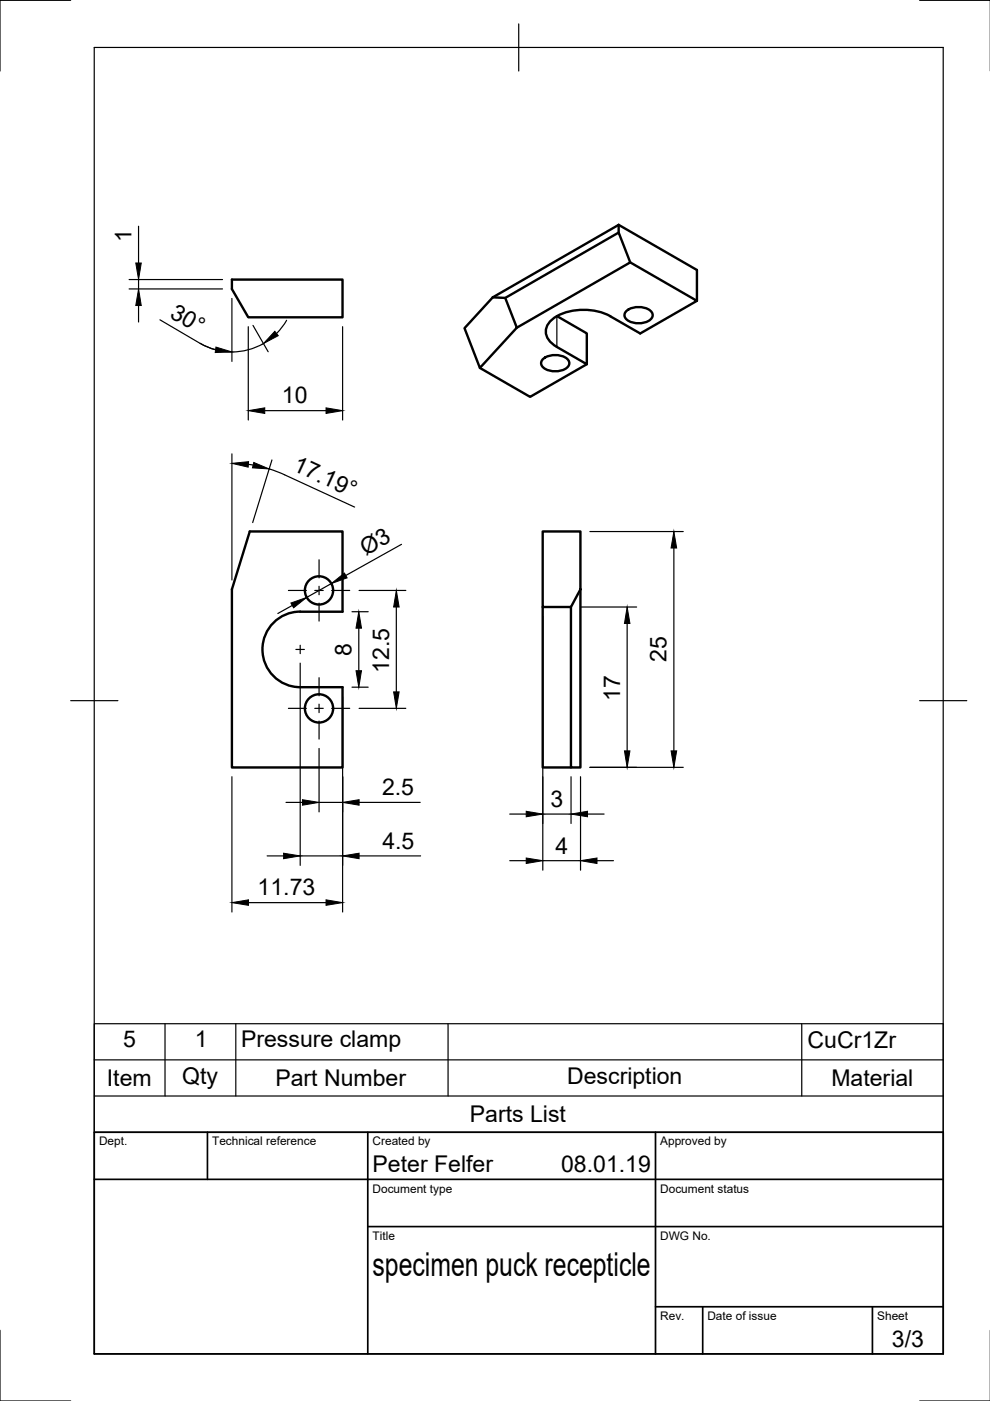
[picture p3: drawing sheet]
<svg xmlns="http://www.w3.org/2000/svg" width="210mm" height="297mm" viewBox="0 0 210 297" stroke-linecap="round" stroke-linejoin="round" font-family="sans-serif">
<!-- layer: Visible -->
<g fill="none" stroke="#000" stroke-width=".51">
<path d="M49.2 59.3h23.4v8h-20l-3.4-6zM131.2 47.7v1.6M131.2 47.7l16.6 9.5v6.6M131.2 47.7l-26.7 15.3M133.6 55.6l14.2 8.2-12.1 6.9-6.3-3.7a12.2 12.2 0 0 0-12.2 .6 3.2 3.2 0 0 0 0 5.4l7.2 4.2v-6.5l-6.3-3.7M104.5 63l2.6 .2 24.1-13.9 2.4 6.3-24 13.9M104.5 63l-6 6.6 3.2 8.4 7.9-8.5-2.5-6.3M115.1 76.1a4.3 4.3 0 0 1 5.2 0 1.22 1.22 0 0 1-.5 2.1 4.4 4.4 0 0 1-4.7-.3 1.13 1.13 0 0 1 0-1.8zM124.4 77.2l-12 6.9-10.7-6.1M132.8 66a4.3 4.3 0 0 1 5.2 0 1.22 1.22 0 0 1-.5 2 4.4 4.4 0 0 1-4.7-.3 1.13 1.13 0 0 1 0-1.7zM115.1 112.7h8v12.3l-2 3.7h-6zM63.6 129.7h9v-17h-19.6l-3.8 12.3v37.7h23.4v-17h-9"/>
<path d="M63.6 129.7a8 8 0 0 0-8 8 8 8 0 0 0 8 8M115.1 128.7v34h6M123.1 125v37.7h-2v-34"/>
<circle cx="67.6" cy="125.2" r="3"/>
<circle cx="67.6" cy="150.2" r="3"/>
</g>
<!-- layer: Visible Narrow -->
<path d="M118.1 67v6.6" fill="none" stroke="#000" stroke-width=".25"/>
<!-- layer: Border -->
<path d="M15 .1h-15v15M20 10.1h180v276.9h-180zM110 5.1v10M195 .1h15M15 148.6h10M195 148.6h10M0 282.1v14.9h15M195 297h15" fill="none" stroke="#000" stroke-width=".25"/>
<!-- layer: TitleBlock -->
<path d="M20 240.1h180v46.9h-180zM20 250h180M44 240.1v9.9M78 240.1v46.9M139 240.1v46.9M78 260.1h122M139 277.1h61M149 277.1v9.9M185 277.1v9.9" fill="none" stroke="#000" stroke-width=".36"/>
<!-- layer: Parts Lists -->
<path d="M20 217.1h180v23h-180zM35 217.1v15.3M50 217.1v15.3M95 217.1v15.3M170 217.1v15.3M20 232.4h180M20 224.7h180" fill="none" stroke="#000" stroke-width=".25"/>
<!-- layer: FD_Dimensions -->
<g fill="none" stroke="#000" stroke-width=".25">
<path d="M27.4 59.3h19.8M29.4 48v7.8M29.4 59.3v2M27.4 61.3h19.8M29.4 64.8v3.5M33.9 67.8l8.5 5a13.4 13.4 0 0 0 13.5 0M42.5 72.8l1.5 .8 1.7 .6M49.2 63.3v13.3M52.6 69.3v19.8M53.6 69l3.3 5.6M60.8 67.9l-1 1.5-1.2 1.3M72.6 69.3v19.8"/>
<path d="M49.2 96.2v26.8M52.7 98.4l1 .2M56.1 87.1h13M57.1 99.4l3.2 1.3M57.7 97.5l-4.1 13.3M60.3 100.7l14.9 6.8M85.1 115.4l-11.8 6.6M125.1 112.7h19.8M142.9 116.2v43M62 128.4l-3.1 1.7M70.3 123.7l-5.3 3M74.6 129.7h3.5"/>
<path d="M76.1 133.2v9M76.1 125.2h9.9M84 128.7v18M115.1 130.7v53.8M123.1 128.7h11.9M133 132.2v27M63.6 140.6v42.9M67.6 158.7v13.4M72.6 147.7v45.7M74.6 145.7h3.5M76.1 150.2h9.9M49.2 164.7v28.7"/>
<path d="M60.6 170.1h3.5M67.6 170.1h5M76.1 170.1h13M108.1 172.6h3.5M115.1 172.6h6M121.1 164.7v9.9M123.1 164.7v19.8M124.6 172.6h3.5M125.1 162.7h19.8M52.7 191.4h16.4M56.6 181.5h3.5M63.6 181.5h9"/>
<path d="M76.1 181.5h13.1M108.1 182.5h3.5M115.1 182.5h8M126.6 182.5h3.5"/>
</g>
<g fill="#000" stroke="#000" stroke-width=".21">
<path d="M28.8 55.8h1.2l-.6 3.5zM29.4 61.3l.6 3.5h-1.2zM45.8 73.6l3.4 1-3.6 .1zM58.3 70.2l.7 1-3.1 1.6zM49.2 98.2l3.5-.3-.1 1.1zM53.8 98.1l3.3 1.3-3.6-.2zM52.6 87.1l3.5-.6v1.2zM69.1 86.5l3.5 .6-3.5 .6zM142.9 112.7l.6 3.5h-1.2zM61.7 127.9l3.3-1.2-2.7 2.2zM70.3 123.7l2.7-2.2 .6 1zM76.1 129.7l.5 3.5h-1.1z"/>
<path d="M84 125.2l.6 3.5h-1.1zM133 128.7l.6 3.5h-1.2zM75.5 142.2h1.1l-.5 3.5zM83.5 146.7h1.1l-.6 3.5zM132.4 159.2h1.2l-.6 3.5zM142.3 159.2h1.2l-.6 3.5zM64.1 169.6l3.5 .5-3.5 .6zM72.6 170.1l3.5-.5v1.1zM111.6 172l3.5 .6-3.5 .6zM121.1 172.6l3.5-.6v1.2zM49.2 191.4l3.5-.6v1.1zM60.1 180.9l3.5 .6-3.5 .6z"/>
<path d="M69.1 190.8l3.5 .6-3.5 .5zM72.6 181.5l3.5-.6v1.2zM111.6 181.9l3.5 .6-3.5 .6zM123.1 182.5l3.5-.6v1.2z"/>
</g>
<!-- layer: Smart Centers -->
<g fill="none" stroke="#000" stroke-width=".25">
<path d="M67.6 118.7v3.8M61.2 125.2h3.8M62.7 137.7h1.8M63.6 136.8v1.8M66.7 125.2h1.8M67.6 124.3v1.8M67.6 127.9v3.8M70.3 125.2h3.8M61.2 150.2h3.8M66.7 150.2h1.8M67.6 143.7v3.8M67.6 149.3v1.8"/>
<path d="M67.6 152.9v3.8M70.3 150.2h3.8"/>
</g>
<text font-size="7" x="79" y="270.6">specimen puck recepticle</text>
<g font-size="4.9">
<text x="27.9" y="51.3" transform="rotate(-90 27.9 51.3)">1</text>
<text x="35.8" y="67.1" transform="rotate(30 35.8 67.1)">30°</text>
<text x="59.8" y="85.5">10</text>
<text x="61.9" y="99.7" transform="rotate(25 61.9 99.7)">17.19°</text>
<text x="77.5" y="117.8" transform="rotate(-29 77.5 117.8)">Ø3</text>
<text x="74.5" y="139.1" transform="rotate(-90 74.5 139.1)">8</text>
<text x="82.5" y="142.6" transform="rotate(-90 82.5 142.6)">12.5</text>
<text x="141.3" y="140.4" transform="rotate(-90 141.3 140.4)">25</text>
<text x="131.5" y="148.6" transform="rotate(-90 131.5 148.6)">17</text>
<text x="81" y="168.6">2.5</text>
<text x="116.7" y="171">3</text>
<text x="81.1" y="179.9">4.5</text>
<text x="117.8" y="181">4</text>
<text x="54.6" y="189.8">11.73</text>
<text x="26.1" y="222">5</text>
<text x="41.3" y="222.1">1</text>
<text x="51.1" y="222">Pressure clamp</text>
<text x="171.2" y="222.1">CuCr1Zr</text>
<text x="22.7" y="230.3">Item</text>
<text x="38.6" y="229.8">Qty</text>
<text x="58.4" y="230.3">Part Number</text>
<text x="120.2" y="229.8">Description</text>
<text x="176.3" y="230.3">Material</text>
<text x="99.6" y="237.9">Parts List</text>
<text x="79" y="248.5">Peter Felfer</text>
<text x="119" y="248.5">08.01.19</text>
<text x="189.1" y="285.7">3/3</text>
</g>
<g font-size="2.5">
<text x="21" y="242.9">Dept.</text>
<text x="45" y="242.9">Technical reference</text>
<text x="79" y="242.9">Created by</text>
<text x="140" y="242.9">Approved by</text>
<text x="79" y="252.8">Document type</text>
<text x="140" y="252.8">Document status</text>
<text x="79" y="262.9">Title</text>
<text x="140" y="262.9">DWG No.</text>
<text x="140" y="279.9">Rev.</text>
<text x="150" y="279.9">Date of issue</text>
<text x="186" y="279.9">Sheet</text>
</g>
</svg>
